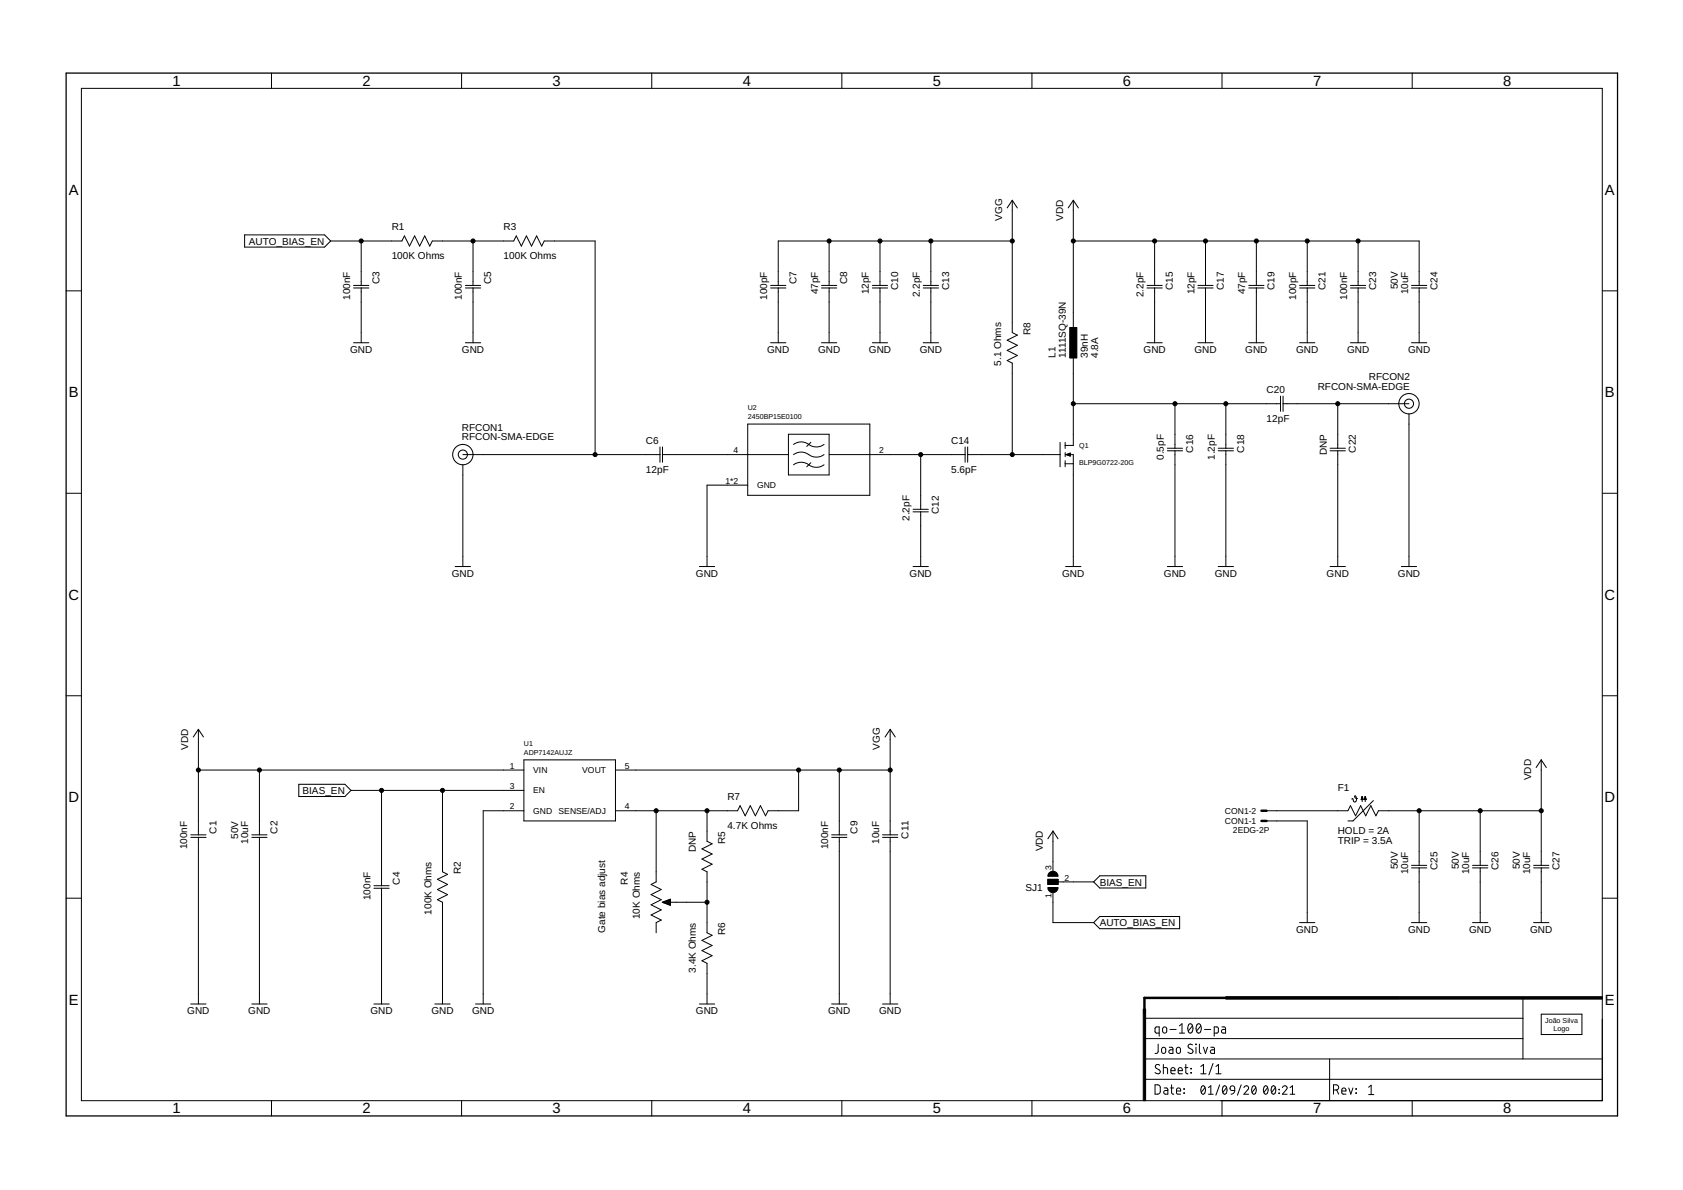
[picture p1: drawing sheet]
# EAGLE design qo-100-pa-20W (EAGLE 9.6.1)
CREVISION: 1; DESIGNER: Joao Silva

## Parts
C1  100nF  CAPACITOR-0603  [CAP0603]
C2  10uF  CAPACITOR-1206  [CAP1206]
C3  100nF  CAPACITOR-0603  [CAP0603]
C4  100nF  CAPACITOR-0603  [CAP0603]
C5  100nF  CAPACITOR-0603  [CAP0603]
C6  12pF  CAPACITOR-0603  [CAP0603]
C7  100pF  CAPACITOR-0603  [CAP0603]
C8  47pF  CAPACITOR-0603  [CAP0603]
C9  100nF  CAPACITOR-0603  [CAP0603]
C10  12pF  CAPACITOR-0603  [CAP0603]
C11  10uF  CAPACITOR-0603  [CAP0603]
C12  2.2pF  CAPACITOR-0603  [CAP0603]
C13  2.2pF  CAPACITOR-0603  [CAP0603]
C14  5.6pF  CAPACITOR-0603  [CAP0603]
C15  2.2pF  CAPACITOR-0603  [CAP0603]
C16  0.5pF  CAPACITOR-0603  [CAP0603]
C17  12pF  CAPACITOR-0603  [CAP0603]
C18  1.2pF  CAPACITOR-0603  [CAP0603]
C19  47pF  CAPACITOR-0603  [CAP0603]
C20  12pF  CAPACITOR-0603  [CAP0603]
C21  100pF  CAPACITOR-0603  [CAP0603]
C22  DNP  CAPACITOR-0603  [CAP0603]
C23  100nF  CAPACITOR-0603  [CAP0603]
C24  10uF  CAPACITOR-1206  [CAP1206]
C25  10uF  CAPACITOR-1206  [CAP1206]
C26  10uF  CAPACITOR-1206  [CAP1206]
C27  10uF  CAPACITOR-1206  [CAP1206]
CON1  2EDG-2P-5.08MM  [2EDG-2P-5.08MM]
F1  PTC1206  [1206]
L1  39nH  1111SQ-39N  [1111SQ]
LOGO1  JS-10MM  [JS_10MM]
Q1  BLP9G0722-20G  [SOT1483-1]
R1  100K Ohms  RESISTOR-0603  [RES0603]
R2  100K Ohms  RESISTOR-0603  [RES0603]
R3  100K Ohms  RESISTOR-0603  [RES0603]
R4  10K Ohms  POTENTIOMETER-SMD-3X3  [POT3MM]
R5  DNP  RESISTOR-0603  [RES0603]
R6  3.4K Ohms  RESISTOR-0603  [RES0603]
R7  4.7K Ohms  RESISTOR-0603  [RES0603]
R8  5.1 Ohms  RESISTOR-0603  [RES0603]
RFCON1  RFCON-SMA-EDGE  [SMA-EDGE]
RFCON2  RFCON-SMA-EDGE  [SMA-EDGE]
SJ1  SJ2S  [SJ2_S]
U1  ADP7142AUJZ  [SOT23-5]
U2  2450BP15E0100  [2450BP15E0100]

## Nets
AUTO_BIAS_EN: C3.1(C1) R1.2 SJ1.1
BIAS_EN: C4.1(C1) R2.2 SJ1.2 U1.3(EN)
GND: C1.2(C2) C2.2(C2) C3.2(C2) C4.2(C2) C5.2(C2) C7.2(C2) C8.2(C2) C9.2(C2) C10.2(C2) C11.2(C2) C12.2(C2) C13.2(C2) C15.2(C2) C16.2(C2) C17.2(C2) C18.2(C2) C19.2(C2) C21.2(C2) C22.2(C2) C23.2(C2) C24.2(C2) C25.2(C2) C26.2(C2) C27.2(C2) CON1.P$1 Q1.3@0(S) Q1.3@1(S) Q1.3@2(S) R2.1 R6.1 RFCON1.GND@0(GND) RFCON1.GND@1(GND) RFCON1.GND@2(GND) RFCON1.GND@3(GND) RFCON2.GND@0(GND) RFCON2.GND@1(GND) RFCON2.GND@2(GND) RFCON2.GND@3(GND) U1.2(GND) U2.1(GND) U2.3(GND)
N$1 [HV isolation]: CON1.P$2 F1.2
N$2: C14.2(C2) Q1.2(G) R8.1
N$3: C16.1(C1) C18.1(C1) C20.1(C1) L1.1 Q1.1(D)
N$4: C20.2(C2) C22.1(C1) RFCON2.SIG(SIGNAL)
N$5: C12.1(C1) C14.1(C1) U2.2(RFOUT)
N$6: C6.2(C2) U2.4(RFIN)
N$7: C5.1(C1) R1.1 R3.2
N$8: R4.1(CCW) R5.2 R7.2 U1.4(SENSE/ADJ)
N$9: R4.2(WIPER) R5.1 R6.2
N$12: C6.1(C1) R3.1 RFCON1.SIG(SIGNAL)
VDD [HV isolation]: C1.1(C1) C2.1(C1) C15.1(C1) C17.1(C1) C19.1(C1) C21.1(C1) C23.1(C1) C24.1(C1) C25.1(C1) C26.1(C1) C27.1(C1) F1.1 L1.2 SJ1.3 U1.1(VIN)
VGG: C7.1(C1) C8.1(C1) C9.1(C1) C10.1(C1) C11.1(C1) C13.1(C1) R7.1 R8.2 U1.5(VOUT)
Unconnected: R4.3(CW)

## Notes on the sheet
- Gate bias adjust
